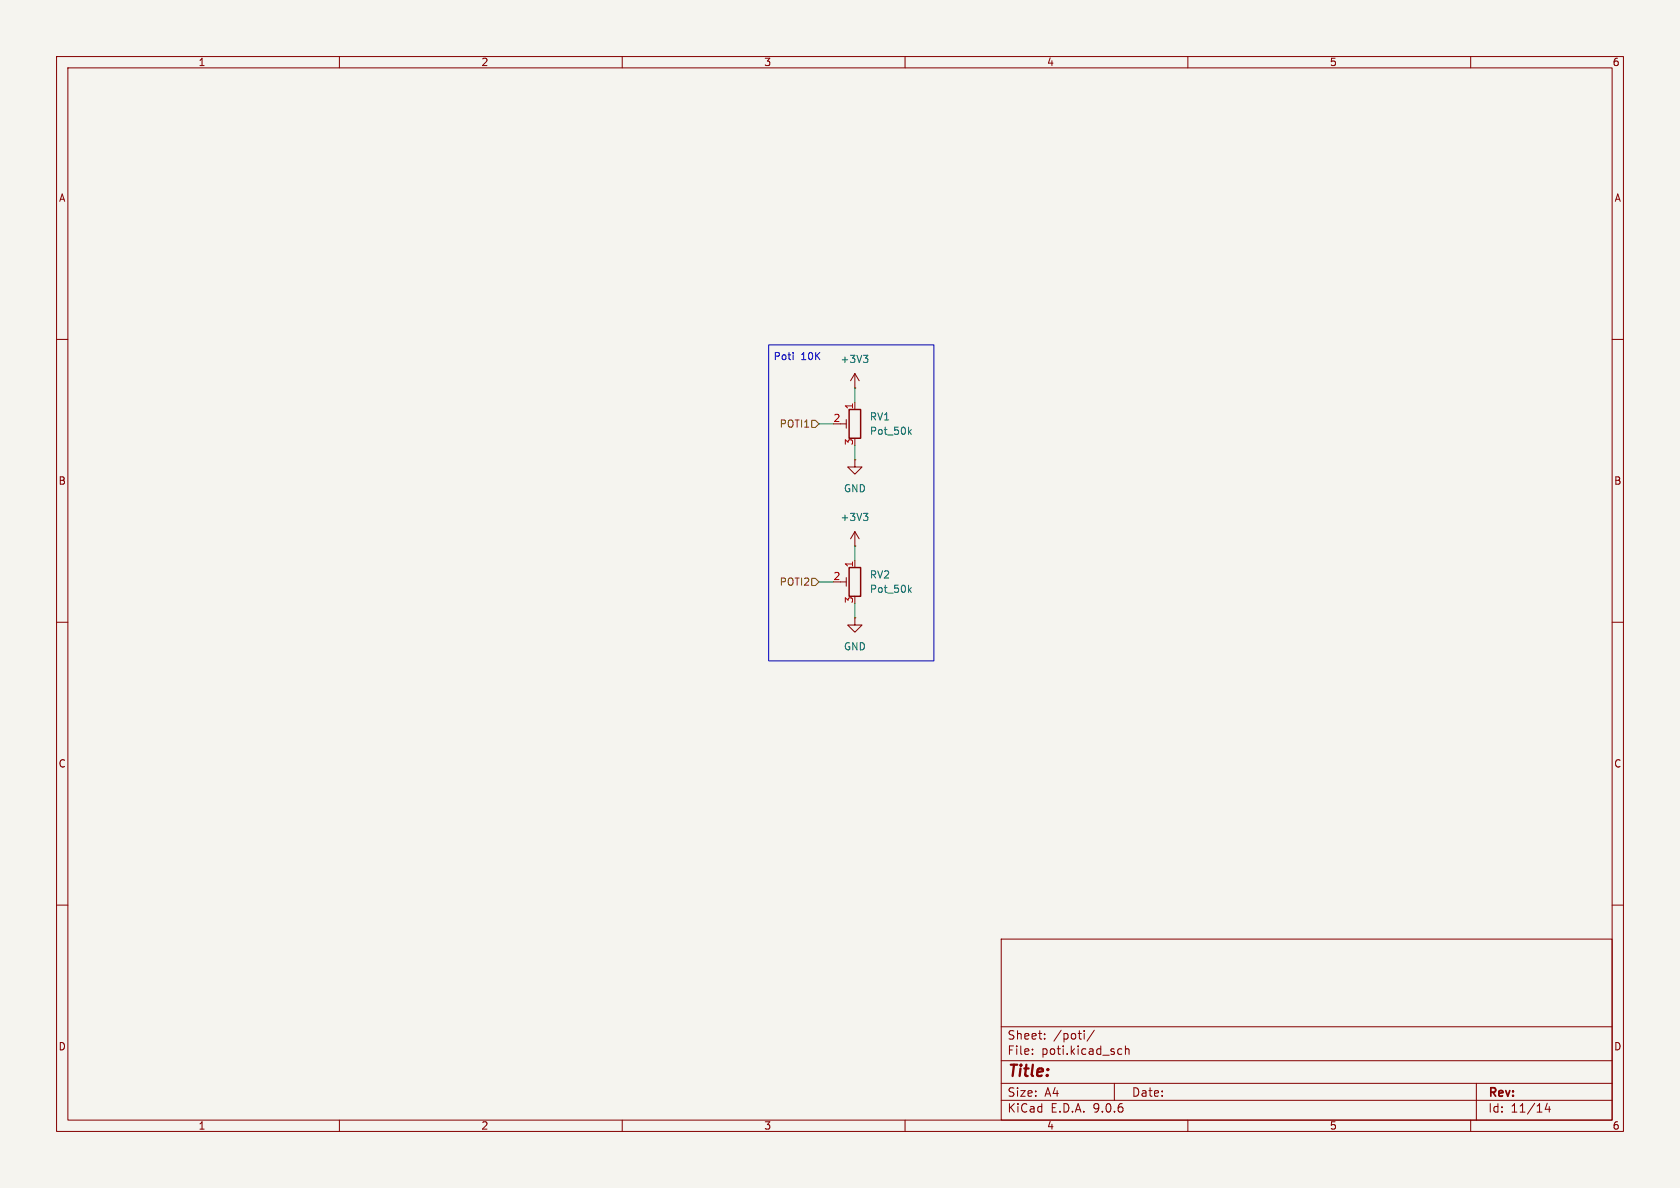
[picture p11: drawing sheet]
(kicad_sch
 (version 20250114)
 (generator "eeschema")
 (generator_version "9.0")
 (paper "A4")
 (lib_symbols
  (symbol "Device:R_Potentiometer_Trim"
   (pin_names
    (offset 1.016) (hide yes)) (exclude_from_sim no) (in_bom yes) (on_board yes)
   (property "Reference" "RV" (at -4.445 0 90) (effects (font (size 1.27 1.27))))
   (property "Value" "R_Potentiometer_Trim" (at -2.54 0 90) (effects (font (size 1.27 1.27))))
   (property "Footprint" "" (at 0 0 0) (effects (font (size 1.27 1.27)) (hide yes)))
   (property "Datasheet" "~" (at 0 0 0) (effects (font (size 1.27 1.27)) (hide yes)))
   (property "Description" "Trim-potentiometer" (at 0 0 0) (effects (font (size 1.27 1.27)) (hide yes)))
   (symbol "R_Potentiometer_Trim_0_1"
    (rectangle (start 1.016 2.54) (end -1.016 -2.54) (stroke (width 0.254) (type default)) (fill (type none)))
    (polyline (pts (xy 1.524 0.762) (xy 1.524 -0.762)) (stroke (width 0) (type default)) (fill (type none)))
    (polyline (pts (xy 2.54 0) (xy 1.524 0)) (stroke (width 0) (type default)) (fill (type none))))
   (symbol "R_Potentiometer_Trim_1_1"
    (pin passive line (at 0 3.81 270) (length 1.27) (name "1" (effects (font (size 1.27 1.27)))) (number "1" (effects (font (size 1.27 1.27)))))
    (pin passive line (at 0 -3.81 90) (length 1.27) (name "3" (effects (font (size 1.27 1.27)))) (number "3" (effects (font (size 1.27 1.27)))))
    (pin passive line (at 3.81 0 180) (length 1.27) (name "2" (effects (font (size 1.27 1.27)))) (number "2" (effects (font (size 1.27 1.27))))))
   (embedded_fonts no))
  (symbol "power:+3V3"
   (power)
   (pin_numbers (hide yes))
   (pin_names
    (offset 0) (hide yes)) (exclude_from_sim no) (in_bom yes) (on_board yes)
   (property "Reference" "#PWR" (at 0 -3.81 0) (effects (font (size 1.27 1.27)) (hide yes)))
   (property "Value" "+3V3" (at 0 3.556 0) (effects (font (size 1.27 1.27))))
   (property "Footprint" "" (at 0 0 0) (effects (font (size 1.27 1.27)) (hide yes)))
   (property "Datasheet" "" (at 0 0 0) (effects (font (size 1.27 1.27)) (hide yes)))
   (property "Description" "Power symbol creates a global label with name \"+3V3\"" (at 0 0 0) (effects (font (size 1.27 1.27)) (hide yes)))
   (symbol "+3V3_0_1"
    (polyline (pts (xy -0.762 1.27) (xy 0 2.54)) (stroke (width 0) (type default)) (fill (type none)))
    (polyline (pts (xy 0 2.54) (xy 0.762 1.27)) (stroke (width 0) (type default)) (fill (type none)))
    (polyline (pts (xy 0 0) (xy 0 2.54)) (stroke (width 0) (type default)) (fill (type none))))
   (symbol "+3V3_1_1"
    (pin power_in line (at 0 0 90) (length 0) (name "~" (effects (font (size 1.27 1.27)))) (number "1" (effects (font (size 1.27 1.27))))))
   (embedded_fonts no))
  (symbol "power:GND"
   (power)
   (pin_numbers (hide yes))
   (pin_names
    (offset 0) (hide yes)) (exclude_from_sim no) (in_bom yes) (on_board yes)
   (property "Reference" "#PWR" (at 0 -6.35 0) (effects (font (size 1.27 1.27)) (hide yes)))
   (property "Value" "GND" (at 0 -3.81 0) (effects (font (size 1.27 1.27))))
   (property "Footprint" "" (at 0 0 0) (effects (font (size 1.27 1.27)) (hide yes)))
   (property "Datasheet" "" (at 0 0 0) (effects (font (size 1.27 1.27)) (hide yes)))
   (property "Description" "Power symbol creates a global label with name \"GND\" , ground" (at 0 0 0) (effects (font (size 1.27 1.27)) (hide yes)))
   (symbol "GND_0_1"
    (polyline (pts (xy 0 0) (xy 0 -1.27) (xy 1.27 -1.27) (xy 0 -2.54) (xy -1.27 -1.27) (xy 0 -1.27)) (stroke (width 0) (type default)) (fill (type none))))
   (symbol "GND_1_1"
    (pin power_in line (at 0 0 270) (length 0) (name "~" (effects (font (size 1.27 1.27)))) (number "1" (effects (font (size 1.27 1.27))))))
   (embedded_fonts no)))
 (rectangle
  (start 135.89 60.96)
  (end 165.1 116.84)
  (stroke (width 0) (type default))
  (fill (type none)))
 (text "Poti 10K"
  (exclude_from_sim no)
  (at 140.97 63.246 0)
  (effects (font (size 1.27 1.27))))
 (wire
  (pts (xy 151.13 78.74) (xy 151.13 81.28))
  (stroke (width 0) (type default)))
 (wire
  (pts (xy 144.78 102.87) (xy 147.32 102.87))
  (stroke (width 0) (type default)))
 (wire
  (pts (xy 151.13 96.52) (xy 151.13 99.06))
  (stroke (width 0) (type default)))
 (wire
  (pts (xy 151.13 68.58) (xy 151.13 71.12))
  (stroke (width 0) (type default)))
 (wire
  (pts (xy 144.78 74.93) (xy 147.32 74.93))
  (stroke (width 0) (type default)))
 (wire
  (pts (xy 151.13 106.68) (xy 151.13 109.22))
  (stroke (width 0) (type default)))
 (hierarchical_label "POTI2"
  (shape input)
  (at 144.78 102.87 180)
  (effects (font (size 1.27 1.27)) (justify right)))
 (hierarchical_label "POTI1"
  (shape input)
  (at 144.78 74.93 180)
  (effects (font (size 1.27 1.27)) (justify right)))
 (symbol
  (lib_id "power:+3V3")
  (at 151.13 68.58 0)
  (unit 1)
  (exclude_from_sim no)
  (in_bom yes)
  (on_board yes)
  (dnp no)
  (fields_autoplaced yes)
  (property "Reference" "#PWR0101" (at 151.13 72.39 0) (effects (font (size 1.27 1.27)) (hide yes)))
  (property "Value" "+3V3" (at 151.13 63.5 0) (effects (font (size 1.27 1.27))))
  (property "Footprint" "" (at 151.13 68.58 0) (effects (font (size 1.27 1.27)) (hide yes)))
  (property "Datasheet" "" (at 151.13 68.58 0) (effects (font (size 1.27 1.27)) (hide yes)))
  (property "Description" "Power symbol creates a global label with name \"+3V3\"" (at 151.13 68.58 0) (effects (font (size 1.27 1.27)) (hide yes)))
  (pin "1"))
 (symbol
  (lib_id "power:+3V3")
  (at 151.13 96.52 0)
  (unit 1)
  (exclude_from_sim no)
  (in_bom yes)
  (on_board yes)
  (dnp no)
  (fields_autoplaced yes)
  (property "Reference" "#PWR0103" (at 151.13 100.33 0) (effects (font (size 1.27 1.27)) (hide yes)))
  (property "Value" "+3V3" (at 151.13 91.44 0) (effects (font (size 1.27 1.27))))
  (property "Footprint" "" (at 151.13 96.52 0) (effects (font (size 1.27 1.27)) (hide yes)))
  (property "Datasheet" "" (at 151.13 96.52 0) (effects (font (size 1.27 1.27)) (hide yes)))
  (property "Description" "Power symbol creates a global label with name \"+3V3\"" (at 151.13 96.52 0) (effects (font (size 1.27 1.27)) (hide yes)))
  (pin "1"))
 (symbol
  (lib_id "power:GND")
  (at 151.13 109.22 0)
  (unit 1)
  (exclude_from_sim no)
  (in_bom yes)
  (on_board yes)
  (dnp no)
  (fields_autoplaced yes)
  (property "Reference" "#PWR0104" (at 151.13 115.57 0) (effects (font (size 1.27 1.27)) (hide yes)))
  (property "Value" "GND" (at 151.13 114.3 0) (effects (font (size 1.27 1.27))))
  (property "Footprint" "" (at 151.13 109.22 0) (effects (font (size 1.27 1.27)) (hide yes)))
  (property "Datasheet" "" (at 151.13 109.22 0) (effects (font (size 1.27 1.27)) (hide yes)))
  (property "Description" "Power symbol creates a global label with name \"GND\" , ground" (at 151.13 109.22 0) (effects (font (size 1.27 1.27)) (hide yes)))
  (pin "1"))
 (symbol
  (lib_id "Device:R_Potentiometer_Trim")
  (at 151.13 102.87 0)
  (mirror y)
  (unit 1)
  (exclude_from_sim no)
  (in_bom yes)
  (on_board yes)
  (dnp no)
  (fields_autoplaced yes)
  (property "Reference" "RV2" (at 153.67 101.5999 0) (effects (font (size 1.27 1.27)) (justify right)))
  (property "Value" "Pot_50k" (at 153.67 104.1399 0) (effects (font (size 1.27 1.27)) (justify right)))
  (property "Footprint" "ProjectFootprints:Potentiometer_Bourns_PTV09A-1_Single_Vertical" (at 151.13 102.87 0) (effects (font (size 1.27 1.27)) (hide yes)))
  (property "Datasheet" "https://www.mouser.de/datasheet/2/54/ptv09-777818.pdf" (at 151.13 102.87 0) (effects (font (size 1.27 1.27)) (hide yes)))
  (property "Description" "Trim-potentiometer" (at 151.13 102.87 0) (effects (font (size 1.27 1.27)) (hide yes)))
  (property "MNR" "652-PTV09A-5025FA503 " (at 151.13 102.87 0) (effects (font (size 1.27 1.27)) (hide yes)))
  (property "LCSC" "C5357831" (at 151.13 102.87 0) (effects (font (size 1.27 1.27)) (hide yes)))
  (pin "2")
  (pin "3")
  (pin "1"))
 (symbol
  (lib_id "power:GND")
  (at 151.13 81.28 0)
  (unit 1)
  (exclude_from_sim no)
  (in_bom yes)
  (on_board yes)
  (dnp no)
  (fields_autoplaced yes)
  (property "Reference" "#PWR0102" (at 151.13 87.63 0) (effects (font (size 1.27 1.27)) (hide yes)))
  (property "Value" "GND" (at 151.13 86.36 0) (effects (font (size 1.27 1.27))))
  (property "Footprint" "" (at 151.13 81.28 0) (effects (font (size 1.27 1.27)) (hide yes)))
  (property "Datasheet" "" (at 151.13 81.28 0) (effects (font (size 1.27 1.27)) (hide yes)))
  (property "Description" "Power symbol creates a global label with name \"GND\" , ground" (at 151.13 81.28 0) (effects (font (size 1.27 1.27)) (hide yes)))
  (pin "1"))
 (symbol
  (lib_id "Device:R_Potentiometer_Trim")
  (at 151.13 74.93 0)
  (mirror y)
  (unit 1)
  (exclude_from_sim no)
  (in_bom yes)
  (on_board yes)
  (dnp no)
  (fields_autoplaced yes)
  (property "Reference" "RV1" (at 153.67 73.6599 0) (effects (font (size 1.27 1.27)) (justify right)))
  (property "Value" "Pot_50k" (at 153.67 76.1999 0) (effects (font (size 1.27 1.27)) (justify right)))
  (property "Footprint" "ProjectFootprints:Potentiometer_Bourns_PTV09A-1_Single_Vertical" (at 151.13 74.93 0) (effects (font (size 1.27 1.27)) (hide yes)))
  (property "Datasheet" "https://www.mouser.de/datasheet/2/54/ptv09-777818.pdf" (at 151.13 74.93 0) (effects (font (size 1.27 1.27)) (hide yes)))
  (property "Description" "Trim-potentiometer" (at 151.13 74.93 0) (effects (font (size 1.27 1.27)) (hide yes)))
  (property "MNR" "652-PTV09A-5025FA503 " (at 151.13 74.93 0) (effects (font (size 1.27 1.27)) (hide yes)))
  (property "LCSC" "C5357831" (at 151.13 74.93 0) (effects (font (size 1.27 1.27)) (hide yes)))
  (pin "2")
  (pin "3")
  (pin "1")))
